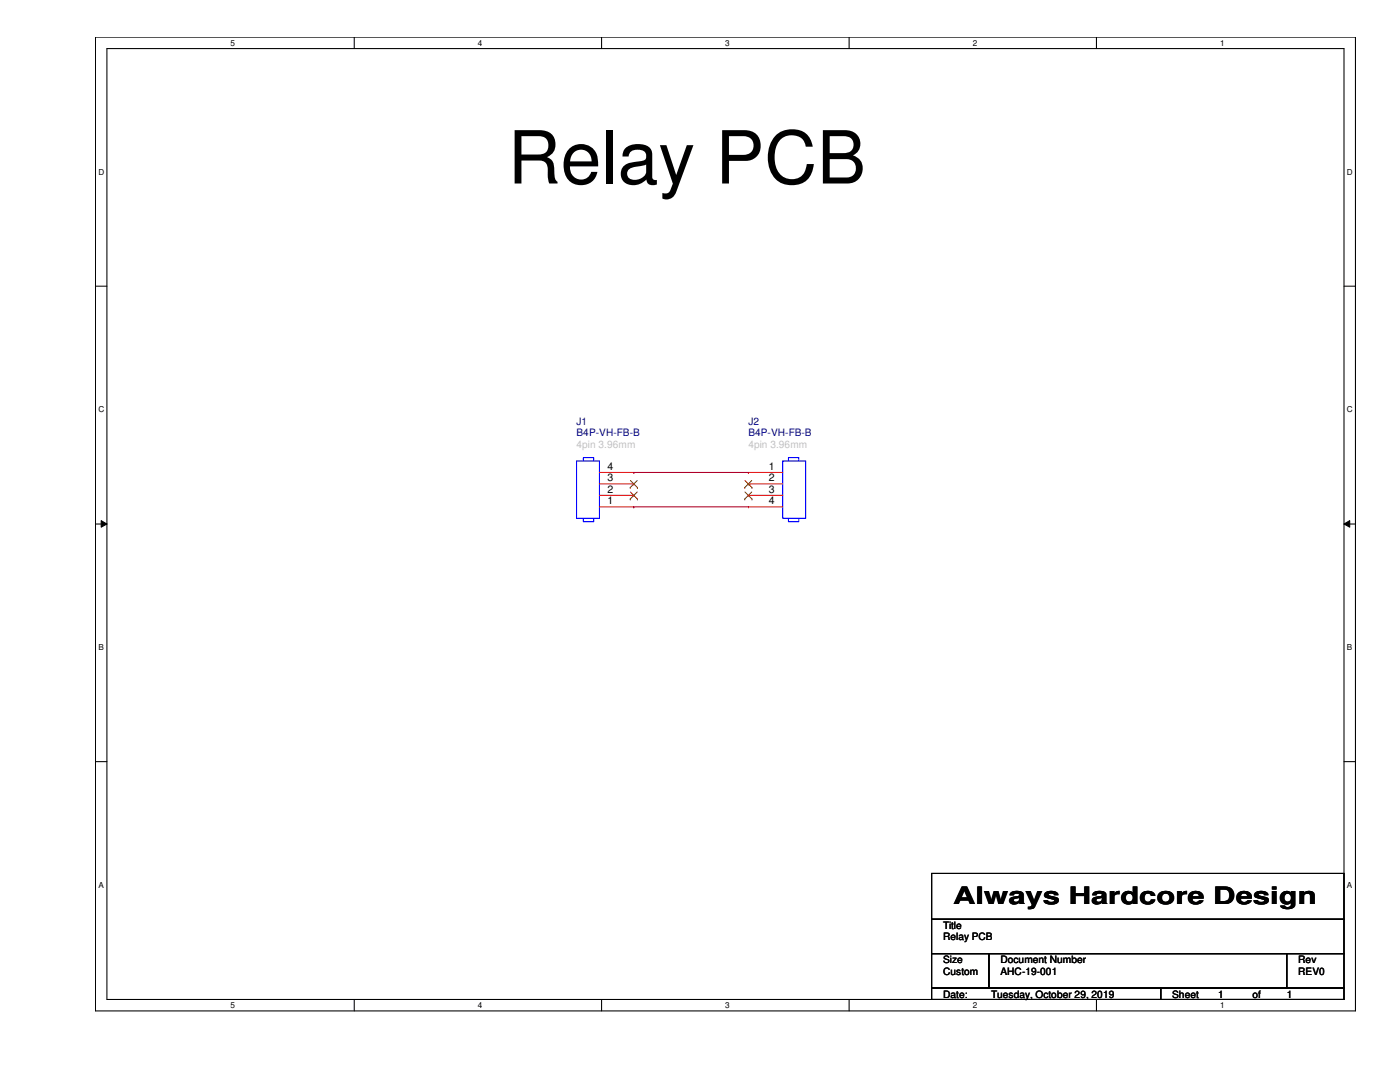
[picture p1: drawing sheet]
<svg xmlns="http://www.w3.org/2000/svg" width="279mm" height="216mm" viewBox="0 0 279 216" stroke-linecap="round" stroke-linejoin="round" font-family="sans-serif">
<path d="M19.1 7.4h251.4v194.3h-251.4zM21.3 9.7h246.9v189.7h-246.9z" fill="none" stroke="#000" stroke-width=".21"/>
<g fill="#fff">
<path d="M46 7.7h.9v1.8h-.9z"/>
<path d="M46 199.7h.9v1.8h-.9z"/>
</g>
<path d="M70.7 7.4v2.3M70.7 199.4v2.3" fill="none" stroke="#000" stroke-width=".21"/>
<g fill="#fff">
<path d="M95.4 7.7h.9v1.8h-.9z"/>
<path d="M95.4 199.7h.9v1.8h-.9z"/>
</g>
<path d="M120.1 7.4v2.3M120.1 199.4v2.3" fill="none" stroke="#000" stroke-width=".21"/>
<g fill="#fff">
<path d="M144.7 7.7h.9v1.8h-.9z"/>
<path d="M144.7 199.7h.9v1.8h-.9z"/>
</g>
<path d="M169.5 7.4v2.3M169.5 199.4v2.3" fill="none" stroke="#000" stroke-width=".21"/>
<g fill="#fff">
<path d="M194.1 7.7h.9v1.8h-.9z"/>
<path d="M194.1 199.7h.9v1.8h-.9z"/>
</g>
<path d="M218.8 7.4v2.3M218.8 199.4v2.3" fill="none" stroke="#000" stroke-width=".21"/>
<g fill="#fff">
<path d="M243.5 7.7h.9v1.8h-.9z"/>
<path d="M243.5 199.7h.9v1.8h-.9z"/>
<path d="M19.6 33.4h1.2v1.8h-1.2z"/>
<path d="M268.8 33.4h1.2v1.8h-1.2z"/>
<path d="M19.6 80.8h1.2v1.8h-1.2z"/>
<path d="M268.8 80.8h1.2v1.8h-1.2z"/>
</g>
<path d="M19.1 57.1h2.2M268.2 57.1h2.3" fill="none" stroke="#000" stroke-width=".21"/>
<g fill="#fff">
<path d="M19.6 128.3h1.1v1.8h-1.1z"/>
<path d="M268.8 128.3h1.1v1.8h-1.1z"/>
</g>
<path d="M19.1 104.6h2.2M268.2 104.6h2.3" fill="none" stroke="#000" stroke-width=".21"/>
<path d="M20.2 103.9l1.1 .7-1.1 .6zM268.2 104.6l1.2-.7v1.3z" fill="#000"/>
<path d="M20.2 103.9l1.1 .7-1.1 .6zM268.2 104.6l1.2-.7v1.3z" fill="none" stroke="#000" stroke-width=".2"/>
<g fill="#fff">
<path d="M19.6 175.7h1.1v1.8h-1.1z"/>
<path d="M268.8 175.7h1.1v1.8h-1.1z"/>
</g>
<path d="M19.1 152h2.2M268.2 152h2.3M185.9 174.3h82.3v9.1h-82.3zM185.9 183.4h82.3v6.9h-82.3zM185.9 190.3h11.5v6.8h-11.5zM185.9 197.1h45.7v2.3h-45.7zM197.4 190.3h59.4v6.8h-59.4zM231.6 197.1h36.6v2.3h-36.6zM256.8 190.3h11.4v6.8h-11.4z" fill="none" stroke="#000" stroke-width=".21"/>
<path d="M115.1 92h4.5v11.4h-4.5zM116.4 92v-.7h2.1v.7M156.2 92h4.6v11.4h-4.6zM157.4 92v-.7h2v.7M116.4 103.4v.7h2.1v-.7M157.4 103.4v.7h2v-.7" fill="none" stroke="#00f" stroke-width=".21"/>
<g fill="none" stroke="#f00" stroke-width=".21">
<path d="M119.6 94.3h6.9M119.6 96.6h6.9M119.6 98.8h6.9M126.5 98.8h.1M126.5 96.6h.1M126.5 94.3h.1M149.4 94.3h.1M149.4 96.6h.1M149.4 98.8h.1M149.4 94.3h6.8M149.4 96.6h6.8M149.4 98.8h6.8"/>
<path d="M119.6 101.1h6.9M126.5 101.1h.1M149.4 101.1h.1M149.4 101.1h6.8"/>
</g>
<g fill="none" stroke="#804000" stroke-width=".2">
<path d="M125.8 99.6h.1M125.8 97.3h.1M125.8 98.2l1.4 1.4M125.8 95.9l1.4 1.4M127.2 98.2l-1.4 1.4M127.2 95.9l-1.4 1.4M127.2 99.6h.1M127.2 97.3h.1M148.6 97.3h.1M148.6 99.6h.1M148.7 95.9l1.4 1.4M148.7 98.2l1.4 1.4"/>
<path d="M150 95.9l-1.4 1.4M150 98.2l-1.4 1.4M150.1 97.3h.1M150.1 99.6h.1"/>
</g>
<path d="M126.5 94.3h.1M126.5 94.3h22.9M126.5 101.1h.1M126.5 101.1h22.9" fill="none" stroke="#800040" stroke-width=".21"/>
<text font-size="14.6" x="101.3" y="36.6">Relay PCB</text>
<text font-size="4.8" x="190.2" y="180.3">Always Hardcore Design</text>
<g font-size="2.1">
<text x="121.2" y="93.8">4</text>
<text x="153.5" y="93.8">1</text>
<text x="121.2" y="100.6">1</text>
<text x="121.2" y="98.3">2</text>
<text x="121.2" y="96.1">3</text>
<text x="153.5" y="96.1">2</text>
<text x="153.5" y="98.3">3</text>
<text x="153.5" y="100.6">4</text>
</g>
<g font-size="2" fill="#000080">
<text x="115.1" y="84.8">J1</text>
<text x="115.1" y="87">B4P-VH-FB-B</text>
<text x="149.4" y="84.8">J2</text>
<text x="149.4" y="87">B4P-VH-FB-B</text>
</g>
<g font-size="2" fill="#c0c0c0">
<text x="115.1" y="89.3">4pin 3.96mm</text>
<text x="149.4" y="89.3">4pin 3.96mm</text>
</g>
<g font-size="2">
<text x="188.2" y="185.3">Title</text>
<text x="188.2" y="187.6">Relay PCB</text>
<text x="188.2" y="192.2">Size</text>
<text x="188.2" y="194.5">Custom</text>
<text x="199.6" y="194.5">AHC-19-001</text>
<text x="199.6" y="192.2">Document Number</text>
<text x="259.1" y="194.5">REV0</text>
<text x="259.1" y="192.2">Rev</text>
<text x="188.2" y="199.1">Date:</text>
<text x="197.8" y="199.1">Tuesday, October 29, 2019</text>
<text x="233.9" y="199.1">Sheet</text>
<text x="243.1" y="199.1">1</text>
<text x="249.9" y="199.1">of</text>
<text x="256.8" y="199.1">1</text>
</g>
<g font-size="1.6">
<text x="46" y="9.1">5</text>
<text x="95.4" y="9.1">4</text>
<text x="144.7" y="9.1">3</text>
<text x="194.1" y="9.1">2</text>
<text x="243.5" y="9.1">1</text>
<text x="19.6" y="34.8">D</text>
<text x="268.8" y="34.8">D</text>
<text x="19.6" y="82.3">C</text>
<text x="268.8" y="82.3">C</text>
<text x="19.6" y="129.7">B</text>
<text x="268.8" y="129.7">B</text>
<text x="19.6" y="177.1">A</text>
<text x="268.8" y="177.1">A</text>
<text x="46" y="201.1">5</text>
<text x="95.4" y="201.1">4</text>
<text x="144.7" y="201.1">3</text>
<text x="194.1" y="201.1">2</text>
<text x="243.5" y="201.1">1</text>
</g>
</svg>
